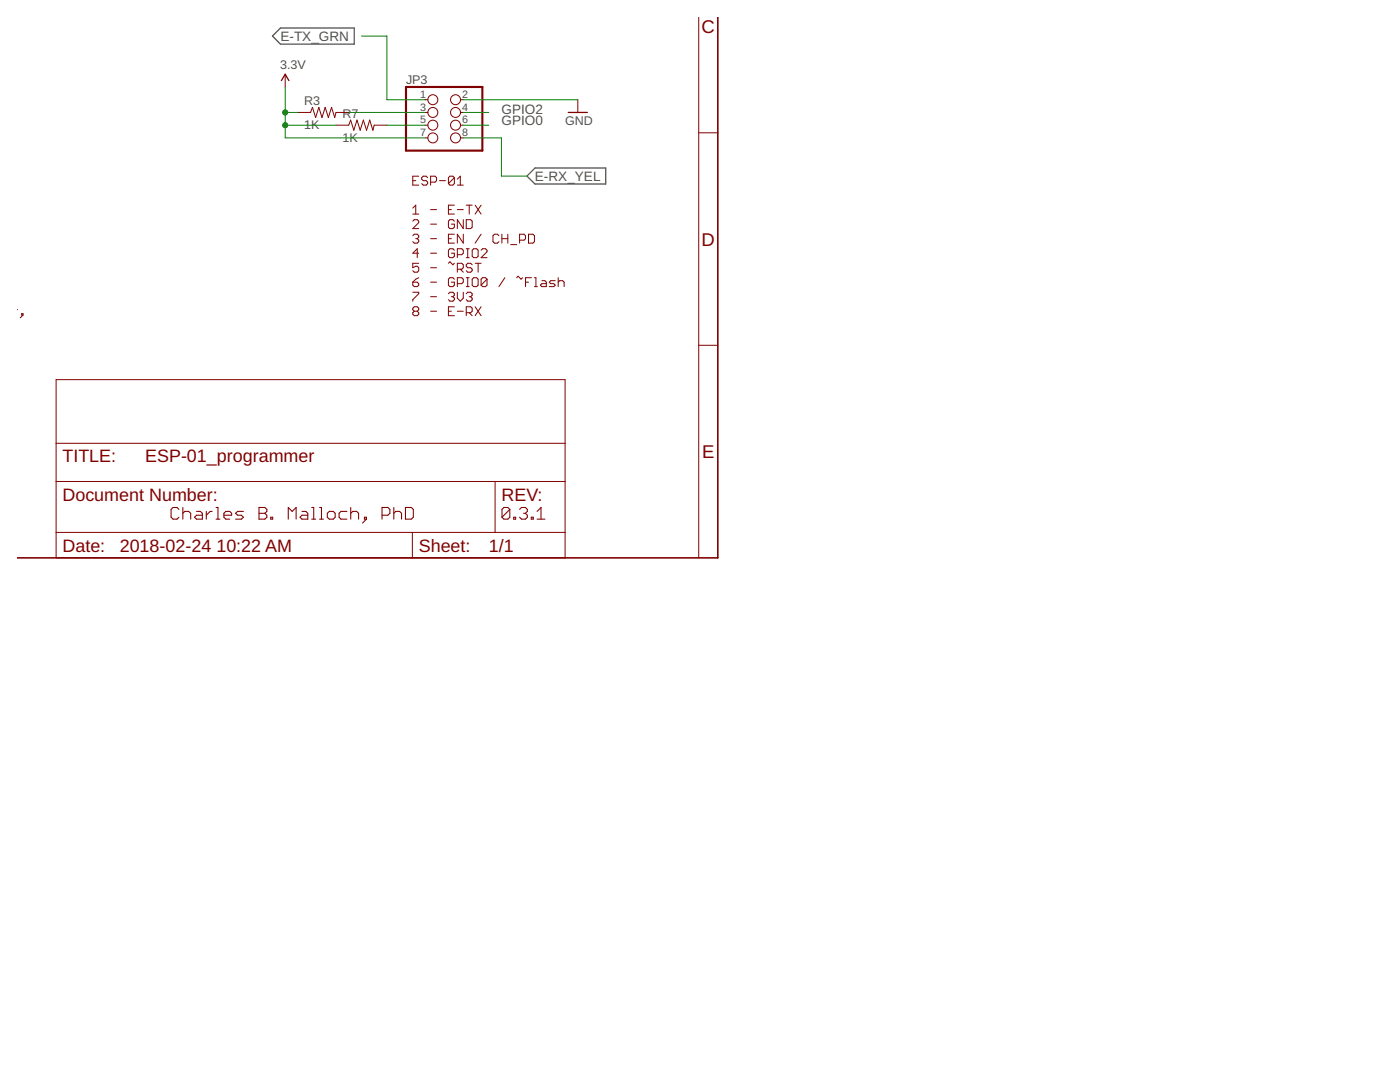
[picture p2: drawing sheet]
<svg xmlns="http://www.w3.org/2000/svg" width="279mm" height="216mm" viewBox="0 0 279 216" stroke-linecap="round" stroke-linejoin="round" font-family="sans-serif">
<path d="M56 5.6h14.7v3.2h-14.7l-1.6-1.6zM105.2 35.1l1.6-1.6h14.1v3.2h-14.1z" fill="none" stroke="#505050" stroke-width=".25"/>
<g fill="none" stroke="#800000" stroke-width=".21">
<path d="M35.7 101.6l-.4-.3h-.8l-.4 .3v1.6l.4 .4h.8l.4-.4M36.5 102.4l.4-.4h.8l.4 .4v1.2M36.5 101.3v2.3M39.2 102h.8l.4 .4v1.2h-1.2l-.4-.4 .4-.4h1.2M41.2 102v1.6M42.3 102h-.3l-.8 .8M43.1 101.3h.4v2.3M43.1 103.6h.8M44.7 102.8h1.5v-.4l-.4-.4h-.7l-.4 .4v.8l.4 .4h.7M48.6 102h-1.2l-.4 .4 .4 .4h.8l.4 .4-.4 .4h-1.2M51.7 101.3h1.2l.4 .3v.4l-.4 .4 .4 .4v.4l-.4 .4h-1.2zM51.7 102.4h1.2"/>
<path d="M54 103.2h.4v.4h-.4zM57.5 103.6v-2.3l.8 .7 .8-.7v2.3M60.3 102h.7l.4 .4v1.2h-1.1l-.4-.4 .4-.4h1.1M62.2 101.3h.4v2.3M62.2 103.6h.8M63.8 101.3h.4v2.3M63.8 103.6h.8M65.3 102.4l.4-.4h.8l.4 .4v.8l-.4 .4h-.8l-.4-.4zM69.2 102h-1.1l-.4 .4v.8l.4 .4h1.1M70 102.4l.4-.4h.8l.4 .4v1.2M70 101.3v2.3M72.7 103.2h.4v.4h-.4z"/>
<path d="M73.1 103.6l-.8 .8M76.2 102.8h1.2l.4-.4v-.8l-.4-.3h-1.2v2.3M78.6 102.4l.4-.4h.8l.3 .4v1.2M78.6 101.3v2.3M80.9 101.3h1.2l.4 .3v1.6l-.4 .4h-1.2zM101.7 101.6l-.4-.3h-.7l-.4 .3v1.6M101.7 101.6v1.6l-.4 .4h-.7l-.4-.4M101.7 101.6l-1.5 1.6M102.5 103.2h.4v.4h-.4zM103.7 101.6l.4-.3h.8l.3 .3v.4l-.3 .4M104.5 102.4h.4M104.9 102.4l.3 .4v.4l-.3 .4h-.8l-.4-.4"/>
<path d="M106 103.2h.4v.4h-.4zM107.2 103.6h1.6M107.2 102l.8-.7v2.3"/>
</g>
<g fill="none" stroke="#800000" stroke-width=".2">
<path d="M56.9 14.8v2.6M84.8 19.9h.6M91.9 19.9h.6M115.3 19.9v2.5M139.4 3.4v107.9M59.4 22.4h2.6l.4-1 .6 2.1 .6-2.1 .7 2.1 .6-2.1 .6 2.1 .7-2.1 .6 2.1 .3-1.1h2.5M67.1 25h2.5l.4-1 .6 2 .6-2 .7 2 .6-2 .7 2 .6-2 .6 2 .3-1h2.5M82.4 36h.6M83.6 35.2h-1.2v1.7h1.2M84.8 22.4h.6M84.8 25h.6M84.8 27.5h.6"/>
<path d="M85.3 35.5l-.3-.3h-.5l-.3 .3v.3l.3 .2h.5l.3 .3v.3l-.3 .3h-.5l-.3-.3M85.9 36.3h.9l.3-.3v-.5l-.3-.3h-.9v1.7M87.7 36h1.2M90.7 35.5l-.3-.3h-.6l-.3 .3v1.1M90.7 35.5v1.1l-.3 .3h-.6l-.3-.3M90.7 35.5l-1.2 1.1M91.3 36.9h1.2M91.3 35.8l.6-.6v1.7M91.9 22.4h.6M91.9 25h.6M91.9 27.5h.6M139.4 26.5h3.9"/>
<path d="M82.4 56.3h.9l.3 .3v.3l-.3 .3h-.6l-.3-.3zM82.4 58.3h1.2v.3l-1.2 1.2v.3M82.4 41.5l.6-.6v1.8M82.4 42.7h1.2M82.4 44.1l.3-.3h.6l.3 .3v.3l-1.2 1.2h1.2M82.4 47l.3-.3h.6l.3 .3v.3l-.3 .3M83 47.6h.3M83.3 47.6l.3 .3v.3l-.3 .3h-.6l-.3-.3M83.6 52.5h-1.2v.9l.9-.3 .3 .3v.6l-.3 .3h-.6l-.3-.3M83.6 50.5h-1.2l.9-.9v1.8M83.6 55.4l-.6 .3-.6 .6M85.9 41.8h1.2"/>
<path d="M85.9 44.7h1.2M85.9 47.6h1.2M85.9 50.5h1.2M85.9 53.4h1.2M85.9 56.3h1.2M85.9 59.2h1.2M89.5 58.6l.3-.3h.6l.3 .3v.3l-.3 .3M89.5 41.8h.6M89.5 47.6h.6M89.5 52.5l.3-.3 .6 .6 .3-.3M90.1 59.2h.3M90.4 59.2l.3 .3v.3l-.3 .3h-.6l-.3-.3"/>
<path d="M90.7 40.9h-1.2v1.8h1.2M90.7 44.1l-.3-.3h-.6l-.3 .3v1.2l.3 .3h.6l.3-.3v-.6h-.6M90.7 46.7h-1.2v1.8h1.2M90.7 49.9l-.3-.3h-.6l-.3 .3v1.2l.3 .3h.6l.3-.3v-.6h-.6M90.7 55.7l-.3-.3h-.6l-.3 .3v1.2l.3 .3h.6l.3-.3v-.6h-.6M91.3 41.8h1.2M91.3 50.8h.9l.3-.3v-.6l-.3-.3h-.9v1.8M91.3 53.7h.9l.3-.3v-.6l-.3-.3h-.9v1.8M91.3 56.6h.9l.3-.3v-.6l-.3-.3h-.9v1.8M91.3 58.3v1.2l.6 .6 .6-.6v-1.2M91.9 53.7l.6 .6M92.5 43.8v1.8l-1.2-1.8v1.8"/>
<path d="M92.5 46.7v1.8l-1.2-1.8v1.8M93 40.9h1.2M93 43.8h.9l.3 .3v1.2l-.3 .3h-.9zM93 58.6l.3-.3h.6l.3 .3v.3l-.3 .3M93 49.6h.6M93 51.4h.6M93 57.2h.6M93 55.4h.6M93.3 49.6v1.8M93.3 55.4v1.8M93.6 40.9v1.8M93.6 59.2h.3"/>
<path d="M93.9 59.2l.3 .3v.3l-.3 .3h-.6l-.3-.3M94.2 52.8l-.3-.3h-.6l-.3 .3v.3l.3 .3h.6l.3 .3v.3l-.3 .3h-.6l-.3-.3M94.5 49.6h.6l.3 .3v1.2l-.3 .3h-.6l-.3-.3v-1.2zM94.5 55.4h.6l.3 .3v1.2l-.3 .3h-.6l-.3-.3v-1.2zM94.8 40.9l1.2 1.8M94.8 52.5h1.2M95.4 52.5v1.8M96 40.9l-1.2 1.8M96 46.7l-1.2 1.8M96 49.9l.3-.3h.6l.3 .3v.3l-1.2 1.2h1.2M97.2 55.7v1.2l-.3 .3h-.6l-.3-.3M97.2 55.7l-.3-.3h-.6l-.3 .3v1.2"/>
<path d="M97.2 55.7l-1.2 1.2M99.6 47l-.3-.3h-.6l-.3 .3v1.2l.3 .3h.6l.3-.3M100.2 47.6h1.1M100.2 46.7v1.8M100.8 55.4l-1.2 1.8M101.3 46.7v1.8M101.9 48.8h1.2M103.1 55.4l.3-.3 .6 .6 .3-.3M103.7 47.9h.9l.3-.3v-.6l-.3-.3h-.9v1.8M104.9 56.3h.6M105.5 46.7h.9l.3 .3v1.2l-.3 .3h-.9zM106.1 55.4h-1.2v1.8"/>
<path d="M106.7 57.2h.6M106.7 55.4h.3v1.8M108.1 56h.6l.3 .3v.9h-.9l-.3-.3 .3-.3h.9M110.8 56h-.9l-.3 .3 .3 .3h.6l.3 .3-.3 .3h-.9M111.4 56.3l.3-.3h.6l.3 .3v.9M111.4 55.4v1.8M3.4 61.8h.1M4.3 62.6h.3v.3h-.3zM4.6 62.9l-.6 .5M11.2 75.8h101.6v35.5h-101.6zM82.7 62.1l-.3-.3v-.3l.3-.3h.6l.3 .3v.3l-.3 .3M82.7 62.1l-.3 .3v.3l.3 .3h.6l.3-.3v-.3l-.3-.3"/>
<path d="M82.7 62.1h.6M85.9 62.1h1.2M89.5 62.1h.6M90.7 61.2h-1.2v1.8h1.2M91.3 62.1h1.2M93 62.4h.9l.3-.3v-.6l-.3-.3h-.9v1.8M93.6 62.4l.6 .6M94.8 61.2l1.2 1.8M96 61.2l-1.2 1.8M139.4 68.9h3.9M11.2 96.1h101.6M11.2 88.5h101.6"/>
<path d="M98.8 96.1v10.1M11.2 106.2h101.6M82.3 106.2v5.1"/>
<circle cx="86.4" cy="19.9" r=".99"/>
<circle cx="90.9" cy="19.9" r=".99"/>
<circle cx="86.4" cy="27.5" r=".99"/>
<circle cx="86.4" cy="22.4" r=".99"/>
<circle cx="86.4" cy="25" r=".99"/>
<circle cx="90.9" cy="25" r=".99"/>
<circle cx="90.9" cy="22.4" r=".99"/>
<circle cx="90.9" cy="27.5" r=".99"/>
</g>
<path d="M143.3 3.4v107.9h-139.9" fill="none" stroke="#800000" stroke-width=".32"/>
<path d="M81 17.4h15.3v12.7h-15.3z" fill="none" stroke="#800000" stroke-width=".42"/>
<path d="M56.2 16.1l.7-1.3 .8 1.3M113.4 22.4h3.8" fill="none" stroke="#800000" stroke-width=".25"/>
<path d="M56.9 17.4v10.1h27.9M72.1 7.2h5.1v12.7h7.6M92.5 19.9h22.8M56.9 22.4h2.5M56.9 25h10.2M69.6 22.4h15.2M77.2 25h7.6M92.5 27.5h7.6v7.6h5.1M92.5 22.4h5M92.5 25h5" fill="none" stroke="#008000" stroke-width=".2"/>
<g fill="#008000" stroke="#008000" stroke-width=".2">
<circle cx="56.9" cy="22.4" r=".51"/>
<circle cx="56.9" cy="25" r=".51"/>
</g>
<g font-size="3.7" fill="#800000">
<text x="140" y="6.6">C</text>
<text x="140" y="49">D</text>
<text x="140.1" y="91.4">E</text>
</g>
<g font-size="3.6" fill="#800000">
<text x="12.5" y="92.3">TITLE:</text>
<text x="29" y="92.3">ESP-01_programmer</text>
<text x="12.5" y="99.9">Document Number:</text>
<text x="100.1" y="99.9">REV:</text>
<text x="12.5" y="110">Date:</text>
<text x="23.9" y="110">2018-02-24</text>
<text x="43.2" y="110">10:22 AM</text>
<text x="83.6" y="110">Sheet:</text>
<text x="97.5" y="110">1/1</text>
</g>
<g font-size="2.7" fill="#505050">
<text x="56" y="8.2">E-TX_GRN</text>
<text x="100.1" y="22.7">GPIO2</text>
<text x="100.1" y="25">GPIO0</text>
<text x="106.8" y="36.1">E-RX_YEL</text>
</g>
<g font-size="2.5" fill="#505050">
<text x="55.9" y="13.8">3.3V</text>
<text x="81" y="16.7">JP3</text>
<text x="60.7" y="20.9">R3</text>
<text x="68.3" y="23.5">R7</text>
<text x="60.7" y="25.7">1K</text>
<text x="68.3" y="28.3">1K</text>
<text x="112.8" y="25">GND</text>
</g>
<g font-size="2.1" fill="#505050">
<text x="83.9" y="19.5">1</text>
<text x="83.9" y="22.1">3</text>
<text x="92.3" y="19.5">2</text>
<text x="92.3" y="22.1">4</text>
<text x="83.9" y="24.6">5</text>
<text x="83.9" y="27.2">7</text>
<text x="92.3" y="24.6">6</text>
<text x="92.3" y="27.2">8</text>
</g>
</svg>
